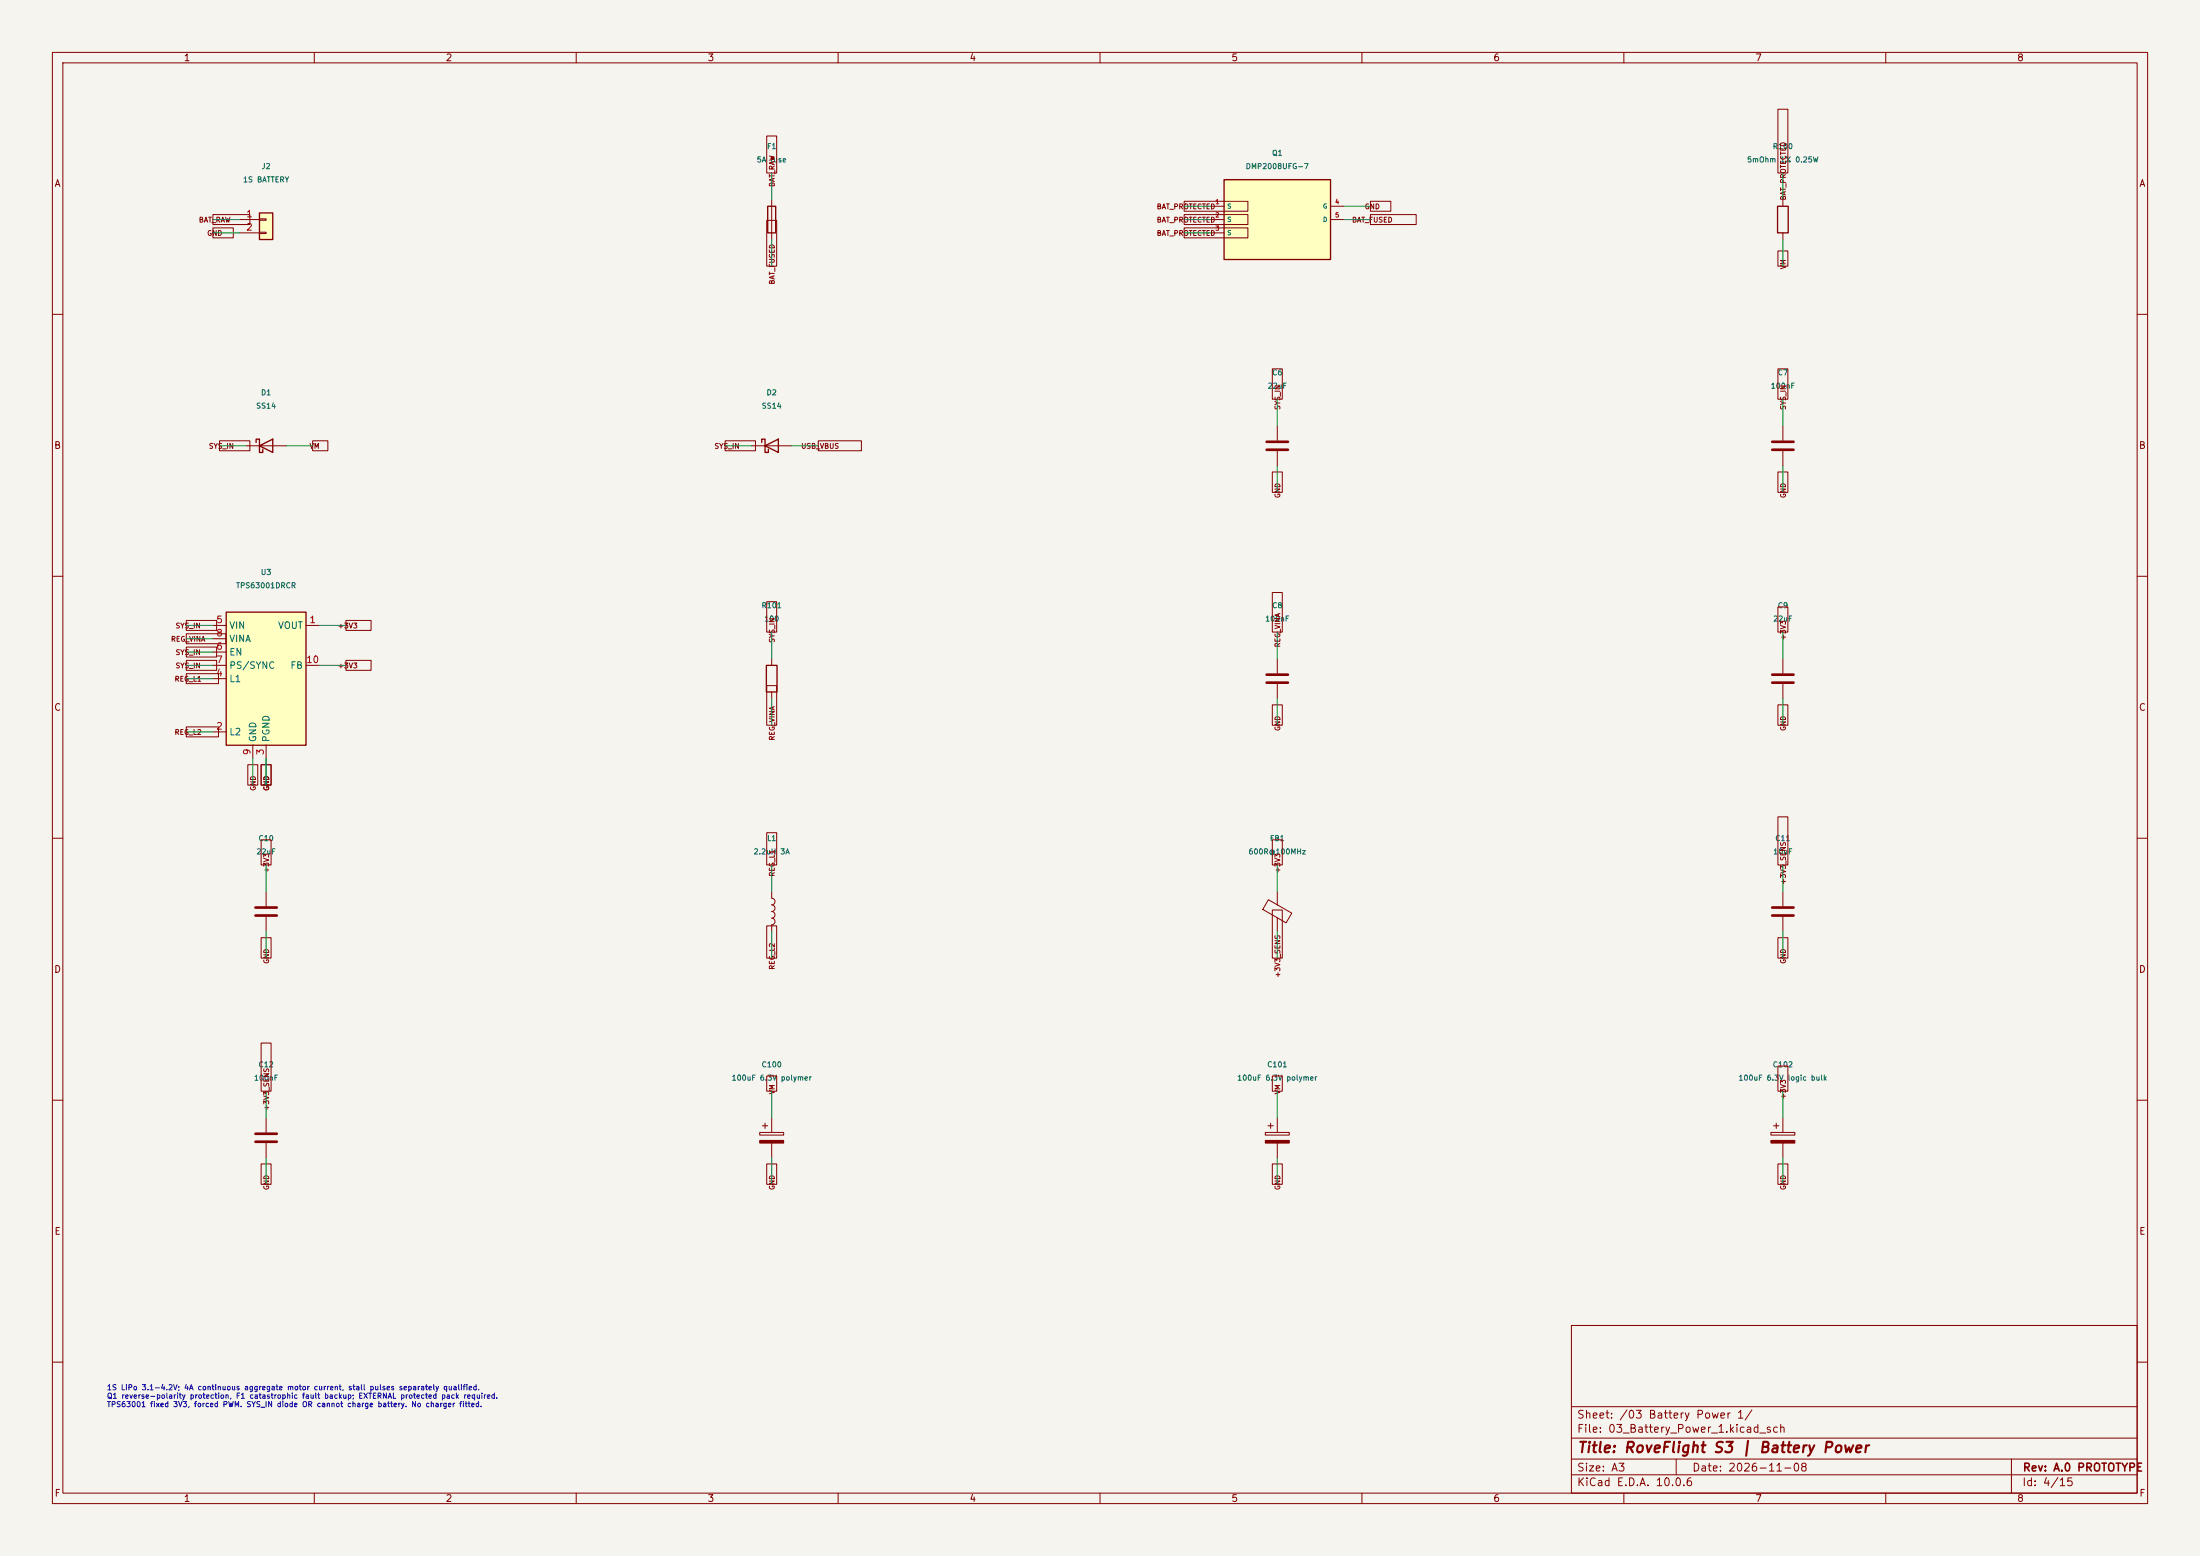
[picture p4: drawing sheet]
(kicad_sch (version 20250114) (generator "eeschema") (paper "A3") (title_block (title "RoveFlight S3 | Battery Power") (rev "A.0 PROTOTYPE") (date "2026-11-08")) (lib_symbols (symbol "Connector_Generic:Conn_01x02" (pin_names (offset 1.016) (hide yes)) (exclude_from_sim no) (in_bom yes) (on_board yes) (in_pos_files yes) (duplicate_pin_numbers_are_jumpers no) (property "Reference" "J" (at 0 2.54 0) (show_name no) (do_not_autoplace no) (effects (font (size 1.27 1.27)))) (property "Value" "Conn_01x02" (at 0 -5.08 0) (show_name no) (do_not_autoplace no) (effects (font (size 1.27 1.27)))) (property "Footprint" "" (at 0 0 0) (show_name no) (do_not_autoplace no) (hide yes) (effects (font (size 1.27 1.27)))) (property "Datasheet" "" (at 0 0 0) (show_name no) (do_not_autoplace no) (hide yes) (effects (font (size 1.27 1.27)))) (property "Description" "Generic connector, single row, 01x02, script generated (kicad-library-utils/schlib/autogen/connector/)" (at 0 0 0) (show_name no) (do_not_autoplace no) (hide yes) (effects (font (size 1.27 1.27)))) (property "ki_keywords" "connector" (at 0 0 0) (show_name no) (do_not_autoplace no) (hide yes) (effects (font (size 1.27 1.27)))) (property "ki_fp_filters" "Connector*:*_1x??_*" (at 0 0 0) (show_name no) (do_not_autoplace no) (hide yes) (effects (font (size 1.27 1.27)))) (symbol "Conn_01x02_1_1" (rectangle (start -1.27 1.27) (end 1.27 -3.81) (stroke (width 0.254) (type default)) (fill (type background))) (rectangle (start -1.27 0.127) (end 0 -0.127) (stroke (width 0.1524) (type default)) (fill (type none))) (rectangle (start -1.27 -2.413) (end 0 -2.667) (stroke (width 0.1524) (type default)) (fill (type none))) (pin passive line (at -5.08 0 0) (length 3.81) (name "Pin_1" (effects (font (size 1.27 1.27)))) (number "1" (effects (font (size 1.27 1.27))))) (pin passive line (at -5.08 -2.54 0) (length 3.81) (name "Pin_2" (effects (font (size 1.27 1.27)))) (number "2" (effects (font (size 1.27 1.27)))))) (embedded_fonts no)) (symbol "Device:Fuse" (pin_numbers (hide yes)) (pin_names (offset 0)) (exclude_from_sim no) (in_bom yes) (on_board yes) (in_pos_files yes) (duplicate_pin_numbers_are_jumpers no) (property "Reference" "F" (at 2.032 0 90) (show_name no) (do_not_autoplace no) (effects (font (size 1.27 1.27)))) (property "Value" "Fuse" (at -1.905 0 90) (show_name no) (do_not_autoplace no) (effects (font (size 1.27 1.27)))) (property "Footprint" "" (at -1.778 0 90) (show_name no) (do_not_autoplace no) (hide yes) (effects (font (size 1.27 1.27)))) (property "Datasheet" "" (at 0 0 0) (show_name no) (do_not_autoplace no) (hide yes) (effects (font (size 1.27 1.27)))) (property "Description" "Fuse" (at 0 0 0) (show_name no) (do_not_autoplace no) (hide yes) (effects (font (size 1.27 1.27)))) (property "ki_keywords" "fuse" (at 0 0 0) (show_name no) (do_not_autoplace no) (hide yes) (effects (font (size 1.27 1.27)))) (property "ki_fp_filters" "*Fuse*" (at 0 0 0) (show_name no) (do_not_autoplace no) (hide yes) (effects (font (size 1.27 1.27)))) (symbol "Fuse_0_1" (rectangle (start -0.762 -2.54) (end 0.762 2.54) (stroke (width 0.254) (type default)) (fill (type none))) (polyline (pts (xy 0 2.54) (xy 0 -2.54)) (stroke (width 0) (type default)) (fill (type none)))) (symbol "Fuse_1_1" (pin passive line (at 0 3.81 270) (length 1.27) (name "" (effects (font (size 1.27 1.27)))) (number "1" (effects (font (size 1.27 1.27))))) (pin passive line (at 0 -3.81 90) (length 1.27) (name "" (effects (font (size 1.27 1.27)))) (number "2" (effects (font (size 1.27 1.27)))))) (embedded_fonts no)) (symbol "RoveFlight:DMP2008UFG" (pin_names (offset 0.5)) (in_bom yes) (on_board yes) (property "Reference" "U" (at 0 15 0) (effects (font (size 1 1)))) (property "Value" "DMP2008UFG" (at 0 12 0) (effects (font (size 1 1)))) (property "Footprint" "Package_SON:Diodes_PowerDI3333-8" (at 0 0 0) (effects (font (size 1 1))) (hide yes)) (symbol "DMP2008UFG_0_1" (rectangle (start -10.16 7.62) (end 10.16 -7.62) (stroke (width 0.254) (type default)) (fill (type background)))) (symbol "DMP2008UFG_1_1" (pin passive line (at -12.7 2.54 0) (length 2.54) (name "S" (effects (font (size 0.85 0.85)))) (number "1" (effects (font (size 0.85 0.85))))) (pin passive line (at -12.7 0.0 0) (length 2.54) (name "S" (effects (font (size 0.85 0.85)))) (number "2" (effects (font (size 0.85 0.85))))) (pin passive line (at -12.7 -2.54 0) (length 2.54) (name "S" (effects (font (size 0.85 0.85)))) (number "3" (effects (font (size 0.85 0.85))))) (pin input line (at 12.7 2.54 180) (length 2.54) (name "G" (effects (font (size 0.85 0.85)))) (number "4" (effects (font (size 0.85 0.85))))) (pin passive line (at 12.7 0.0 180) (length 2.54) (name "D" (effects (font (size 0.85 0.85)))) (number "5" (effects (font (size 0.85 0.85))))))) (symbol "Device:R" (pin_numbers (hide yes)) (pin_names (offset 0)) (exclude_from_sim no) (in_bom yes) (on_board yes) (in_pos_files yes) (duplicate_pin_numbers_are_jumpers no) (property "Reference" "R" (at 2.032 0 90) (show_name no) (do_not_autoplace no) (effects (font (size 1.27 1.27)))) (property "Value" "R" (at 0 0 90) (show_name no) (do_not_autoplace no) (effects (font (size 1.27 1.27)))) (property "Footprint" "" (at -1.778 0 90) (show_name no) (do_not_autoplace no) (hide yes) (effects (font (size 1.27 1.27)))) (property "Datasheet" "" (at 0 0 0) (show_name no) (do_not_autoplace no) (hide yes) (effects (font (size 1.27 1.27)))) (property "Description" "Resistor" (at 0 0 0) (show_name no) (do_not_autoplace no) (hide yes) (effects (font (size 1.27 1.27)))) (property "ki_keywords" "R res resistor" (at 0 0 0) (show_name no) (do_not_autoplace no) (hide yes) (effects (font (size 1.27 1.27)))) (property "ki_fp_filters" "R_*" (at 0 0 0) (show_name no) (do_not_autoplace no) (hide yes) (effects (font (size 1.27 1.27)))) (symbol "R_0_1" (rectangle (start -1.016 -2.54) (end 1.016 2.54) (stroke (width 0.254) (type default)) (fill (type none)))) (symbol "R_1_1" (pin passive line (at 0 3.81 270) (length 1.27) (name "" (effects (font (size 1.27 1.27)))) (number "1" (effects (font (size 1.27 1.27))))) (pin passive line (at 0 -3.81 90) (length 1.27) (name "" (effects (font (size 1.27 1.27)))) (number "2" (effects (font (size 1.27 1.27)))))) (embedded_fonts no)) (symbol "Device:D_Schottky" (pin_numbers (hide yes)) (pin_names (offset 1.016) (hide yes)) (exclude_from_sim no) (in_bom yes) (on_board yes) (in_pos_files yes) (duplicate_pin_numbers_are_jumpers no) (property "Reference" "D" (at 0 2.54 0) (show_name no) (do_not_autoplace no) (effects (font (size 1.27 1.27)))) (property "Value" "D_Schottky" (at 0 -2.54 0) (show_name no) (do_not_autoplace no) (effects (font (size 1.27 1.27)))) (property "Footprint" "" (at 0 0 0) (show_name no) (do_not_autoplace no) (hide yes) (effects (font (size 1.27 1.27)))) (property "Datasheet" "" (at 0 0 0) (show_name no) (do_not_autoplace no) (hide yes) (effects (font (size 1.27 1.27)))) (property "Description" "Schottky diode" (at 0 0 0) (show_name no) (do_not_autoplace no) (hide yes) (effects (font (size 1.27 1.27)))) (property "ki_keywords" "diode Schottky" (at 0 0 0) (show_name no) (do_not_autoplace no) (hide yes) (effects (font (size 1.27 1.27)))) (property "ki_fp_filters" "TO-???* *_Diode_* *SingleDiode* D_*" (at 0 0 0) (show_name no) (do_not_autoplace no) (hide yes) (effects (font (size 1.27 1.27)))) (symbol "D_Schottky_0_1" (polyline (pts (xy -1.905 0.635) (xy -1.905 1.27) (xy -1.27 1.27) (xy -1.27 -1.27) (xy -0.635 -1.27) (xy -0.635 -0.635)) (stroke (width 0.254) (type default)) (fill (type none))) (polyline (pts (xy 1.27 1.27) (xy 1.27 -1.27) (xy -1.27 0) (xy 1.27 1.27)) (stroke (width 0.254) (type default)) (fill (type none))) (polyline (pts (xy 1.27 0) (xy -1.27 0)) (stroke (width 0) (type default)) (fill (type none)))) (symbol "D_Schottky_1_1" (pin passive line (at -3.81 0 0) (length 2.54) (name "K" (effects (font (size 1.27 1.27)))) (number "1" (effects (font (size 1.27 1.27))))) (pin passive line (at 3.81 0 180) (length 2.54) (name "A" (effects (font (size 1.27 1.27)))) (number "2" (effects (font (size 1.27 1.27)))))) (embedded_fonts no)) (symbol "Device:C" (pin_numbers (hide yes)) (pin_names (offset 0.254)) (exclude_from_sim no) (in_bom yes) (on_board yes) (in_pos_files yes) (duplicate_pin_numbers_are_jumpers no) (property "Reference" "C" (at 0.635 2.54 0) (show_name no) (do_not_autoplace no) (effects (font (size 1.27 1.27)) (justify left))) (property "Value" "C" (at 0.635 -2.54 0) (show_name no) (do_not_autoplace no) (effects (font (size 1.27 1.27)) (justify left))) (property "Footprint" "" (at 0.9652 -3.81 0) (show_name no) (do_not_autoplace no) (hide yes) (effects (font (size 1.27 1.27)))) (property "Datasheet" "" (at 0 0 0) (show_name no) (do_not_autoplace no) (hide yes) (effects (font (size 1.27 1.27)))) (property "Description" "Unpolarized capacitor" (at 0 0 0) (show_name no) (do_not_autoplace no) (hide yes) (effects (font (size 1.27 1.27)))) (property "ki_keywords" "cap capacitor" (at 0 0 0) (show_name no) (do_not_autoplace no) (hide yes) (effects (font (size 1.27 1.27)))) (property "ki_fp_filters" "C_*" (at 0 0 0) (show_name no) (do_not_autoplace no) (hide yes) (effects (font (size 1.27 1.27)))) (symbol "C_0_1" (polyline (pts (xy -2.032 0.762) (xy 2.032 0.762)) (stroke (width 0.508) (type default)) (fill (type none))) (polyline (pts (xy -2.032 -0.762) (xy 2.032 -0.762)) (stroke (width 0.508) (type default)) (fill (type none)))) (symbol "C_1_1" (pin passive line (at 0 3.81 270) (length 2.794) (name "" (effects (font (size 1.27 1.27)))) (number "1" (effects (font (size 1.27 1.27))))) (pin passive line (at 0 -3.81 90) (length 2.794) (name "" (effects (font (size 1.27 1.27)))) (number "2" (effects (font (size 1.27 1.27)))))) (embedded_fonts no)) (symbol "Regulator_Switching:TPS63001" (exclude_from_sim no) (in_bom yes) (on_board yes) (in_pos_files yes) (duplicate_pin_numbers_are_jumpers no) (symbol "TPS63001_0_1" (rectangle (start -7.62 12.7) (end 7.62 -12.7) (stroke (width 0.254) (type default)) (fill (type background)))) (symbol "TPS63001_1_1" (pin power_out line (at 10.16 10.16 180) (length 2.54) (name "VOUT" (effects (font (size 1.27 1.27)))) (number "1" (effects (font (size 1.27 1.27))))) (pin input line (at -10.16 -10.16 0) (length 2.54) (name "L2" (effects (font (size 1.27 1.27)))) (number "2" (effects (font (size 1.27 1.27))))) (pin power_in line (at 0 -15.24 90) (length 2.54) (name "PGND" (effects (font (size 1.27 1.27)))) (number "3" (effects (font (size 1.27 1.27))))) (pin input line (at -10.16 0 0) (length 2.54) (name "L1" (effects (font (size 1.27 1.27)))) (number "4" (effects (font (size 1.27 1.27))))) (pin power_in line (at -10.16 10.16 0) (length 2.54) (name "VIN" (effects (font (size 1.27 1.27)))) (number "5" (effects (font (size 1.27 1.27))))) (pin input line (at -10.16 5.08 0) (length 2.54) (name "EN" (effects (font (size 1.27 1.27)))) (number "6" (effects (font (size 1.27 1.27))))) (pin input line (at -10.16 2.54 0) (length 2.54) (name "PS/SYNC" (effects (font (size 1.27 1.27)))) (number "7" (effects (font (size 1.27 1.27))))) (pin power_in line (at -10.16 7.62 0) (length 2.54) (name "VINA" (effects (font (size 1.27 1.27)))) (number "8" (effects (font (size 1.27 1.27))))) (pin power_in line (at -2.54 -15.24 90) (length 2.54) (name "GND" (effects (font (size 1.27 1.27)))) (number "9" (effects (font (size 1.27 1.27))))) (pin input line (at 10.16 2.54 180) (length 2.54) (name "FB" (effects (font (size 1.27 1.27)))) (number "10" (effects (font (size 1.27 1.27))))) (pin passive line (at 0 -15.24 90) (length 2.54) (hide yes) (name "PGND" (effects (font (size 1.27 1.27)))) (number "11" (effects (font (size 1.27 1.27)))))) (embedded_fonts no) (property "Reference" "U" (at -7.62 13.97 0) (show_name no) (do_not_autoplace no) (effects (font (size 1.27 1.27)) (justify left))) (property "Value" "TPS63001" (at 5.08 13.97 0) (show_name no) (do_not_autoplace no) (effects (font (size 1.27 1.27)))) (property "Footprint" "Package_SON:Texas_DRC0010J_ThermalVias" (at 21.59 -13.97 0) (show_name no) (do_not_autoplace no) (hide yes) (effects (font (size 1.27 1.27)))) (property "Datasheet" "http://www.ti.com/lit/ds/symlink/tps63000.pdf" (at -7.62 13.97 0) (show_name no) (do_not_autoplace no) (hide yes) (effects (font (size 1.27 1.27)))) (property "Description" "Buck-Boost Converter, 1.8-5.5V Input Voltage, 1.7A Switch Current, 3.3V Output Voltage, VSON-10" (at 0 0 0) (show_name no) (do_not_autoplace no) (hide yes) (effects (font (size 1.27 1.27)))) (property "ki_keywords" "Buck-Boost fixed 3.3V converter" (at 0 0 0) (show_name no) (do_not_autoplace no) (hide yes) (effects (font (size 1.27 1.27)))) (property "ki_fp_filters" "Texas*DRC0010J*" (at 0 0 0) (show_name no) (do_not_autoplace no) (hide yes) (effects (font (size 1.27 1.27))))) (symbol "Device:L" (pin_numbers (hide yes)) (pin_names (offset 1.016) (hide yes)) (exclude_from_sim no) (in_bom yes) (on_board yes) (in_pos_files yes) (duplicate_pin_numbers_are_jumpers no) (property "Reference" "L" (at -1.27 0 90) (show_name no) (do_not_autoplace no) (effects (font (size 1.27 1.27)))) (property "Value" "L" (at 1.905 0 90) (show_name no) (do_not_autoplace no) (effects (font (size 1.27 1.27)))) (property "Footprint" "" (at 0 0 0) (show_name no) (do_not_autoplace no) (hide yes) (effects (font (size 1.27 1.27)))) (property "Datasheet" "" (at 0 0 0) (show_name no) (do_not_autoplace no) (hide yes) (effects (font (size 1.27 1.27)))) (property "Description" "Inductor" (at 0 0 0) (show_name no) (do_not_autoplace no) (hide yes) (effects (font (size 1.27 1.27)))) (property "ki_keywords" "inductor choke coil reactor magnetic" (at 0 0 0) (show_name no) (do_not_autoplace no) (hide yes) (effects (font (size 1.27 1.27)))) (property "ki_fp_filters" "Choke_* *Coil* Inductor_* L_*" (at 0 0 0) (show_name no) (do_not_autoplace no) (hide yes) (effects (font (size 1.27 1.27)))) (symbol "L_0_1" (arc (start 0 2.54) (mid 0.6323 1.905) (end 0 1.27) (stroke (width 0) (type default)) (fill (type none))) (arc (start 0 1.27) (mid 0.6323 0.635) (end 0 0) (stroke (width 0) (type default)) (fill (type none))) (arc (start 0 0) (mid 0.6323 -0.635) (end 0 -1.27) (stroke (width 0) (type default)) (fill (type none))) (arc (start 0 -1.27) (mid 0.6323 -1.905) (end 0 -2.54) (stroke (width 0) (type default)) (fill (type none)))) (symbol "L_1_1" (pin passive line (at 0 3.81 270) (length 1.27) (name "1" (effects (font (size 1.27 1.27)))) (number "1" (effects (font (size 1.27 1.27))))) (pin passive line (at 0 -3.81 90) (length 1.27) (name "2" (effects (font (size 1.27 1.27)))) (number "2" (effects (font (size 1.27 1.27)))))) (embedded_fonts no)) (symbol "Device:FerriteBead" (pin_numbers (hide yes)) (pin_names (offset 0)) (exclude_from_sim no) (in_bom yes) (on_board yes) (in_pos_files yes) (duplicate_pin_numbers_are_jumpers no) (property "Reference" "FB" (at -3.81 0.635 90) (show_name no) (do_not_autoplace no) (effects (font (size 1.27 1.27)))) (property "Value" "FerriteBead" (at 3.81 0 90) (show_name no) (do_not_autoplace no) (effects (font (size 1.27 1.27)))) (property "Footprint" "" (at -1.778 0 90) (show_name no) (do_not_autoplace no) (hide yes) (effects (font (size 1.27 1.27)))) (property "Datasheet" "" (at 0 0 0) (show_name no) (do_not_autoplace no) (hide yes) (effects (font (size 1.27 1.27)))) (property "Description" "Ferrite bead" (at 0 0 0) (show_name no) (do_not_autoplace no) (hide yes) (effects (font (size 1.27 1.27)))) (property "ki_keywords" "L ferrite bead inductor filter" (at 0 0 0) (show_name no) (do_not_autoplace no) (hide yes) (effects (font (size 1.27 1.27)))) (property "ki_fp_filters" "Inductor_* L_* *Ferrite*" (at 0 0 0) (show_name no) (do_not_autoplace no) (hide yes) (effects (font (size 1.27 1.27)))) (symbol "FerriteBead_0_1" (polyline (pts (xy -2.7686 0.4064) (xy -1.7018 2.2606) (xy 2.7686 -0.3048) (xy 1.6764 -2.159) (xy -2.7686 0.4064)) (stroke (width 0) (type default)) (fill (type none))) (polyline (pts (xy 0 1.27) (xy 0 1.2954)) (stroke (width 0) (type default)) (fill (type none))) (polyline (pts (xy 0 -1.27) (xy 0 -1.2192)) (stroke (width 0) (type default)) (fill (type none)))) (symbol "FerriteBead_1_1" (pin passive line (at 0 3.81 270) (length 2.54) (name "" (effects (font (size 1.27 1.27)))) (number "1" (effects (font (size 1.27 1.27))))) (pin passive line (at 0 -3.81 90) (length 2.54) (name "" (effects (font (size 1.27 1.27)))) (number "2" (effects (font (size 1.27 1.27)))))) (embedded_fonts no)) (symbol "Device:C_Polarized" (pin_numbers (hide yes)) (pin_names (offset 0.254)) (exclude_from_sim no) (in_bom yes) (on_board yes) (in_pos_files yes) (duplicate_pin_numbers_are_jumpers no) (property "Reference" "C" (at 0.635 2.54 0) (show_name no) (do_not_autoplace no) (effects (font (size 1.27 1.27)) (justify left))) (property "Value" "C_Polarized" (at 0.635 -2.54 0) (show_name no) (do_not_autoplace no) (effects (font (size 1.27 1.27)) (justify left))) (property "Footprint" "" (at 0.9652 -3.81 0) (show_name no) (do_not_autoplace no) (hide yes) (effects (font (size 1.27 1.27)))) (property "Datasheet" "" (at 0 0 0) (show_name no) (do_not_autoplace no) (hide yes) (effects (font (size 1.27 1.27)))) (property "Description" "Polarized capacitor" (at 0 0 0) (show_name no) (do_not_autoplace no) (hide yes) (effects (font (size 1.27 1.27)))) (property "ki_keywords" "cap capacitor" (at 0 0 0) (show_name no) (do_not_autoplace no) (hide yes) (effects (font (size 1.27 1.27)))) (property "ki_fp_filters" "CP_*" (at 0 0 0) (show_name no) (do_not_autoplace no) (hide yes) (effects (font (size 1.27 1.27)))) (symbol "C_Polarized_0_1" (rectangle (start -2.286 0.508) (end 2.286 1.016) (stroke (width 0) (type default)) (fill (type none))) (polyline (pts (xy -1.778 2.286) (xy -0.762 2.286)) (stroke (width 0) (type default)) (fill (type none))) (polyline (pts (xy -1.27 2.794) (xy -1.27 1.778)) (stroke (width 0) (type default)) (fill (type none))) (rectangle (start 2.286 -0.508) (end -2.286 -1.016) (stroke (width 0) (type default)) (fill (type outline)))) (symbol "C_Polarized_1_1" (pin passive line (at 0 3.81 270) (length 2.794) (name "" (effects (font (size 1.27 1.27)))) (number "1" (effects (font (size 1.27 1.27))))) (pin passive line (at 0 -3.81 90) (length 2.794) (name "" (effects (font (size 1.27 1.27)))) (number "2" (effects (font (size 1.27 1.27)))))) (embedded_fonts no))) (wire (pts (xy 45.72 41.91) (xy 40.64 41.91)) (stroke (width 0) (type default))) (global_label "BAT_RAW" (shape passive) (at 40.64 41.91 0.0) (fields_autoplaced yes) (effects (font (size 0.95 0.95)))) (wire (pts (xy 45.72 44.45) (xy 40.64 44.45)) (stroke (width 0) (type default))) (global_label "GND" (shape passive) (at 40.64 44.45 0.0) (fields_autoplaced yes) (effects (font (size 0.95 0.95)))) (symbol (lib_id "Connector_Generic:Conn_01x02") (at 50.8 41.91 0) (unit 1) (in_bom yes) (on_board yes) (dnp no) (property "Reference" "J2" (at 50.8 31.749999999999996 0) (effects (font (size 1 1)))) (property "Value" "1S BATTERY" (at 50.8 34.29 0) (effects (font (size 1 1)))) (property "Footprint" "RoveFlight:BatteryPads" (at 50.8 41.91 0) (effects (font (size 1 1))) (hide yes)) (property "MPN" "PCB_SOLDER_PADS_20AWG" (at 50.8 41.91 0) (effects (font (size 1 1))) (hide yes)) (property "Manufacturer" "PCB" (at 50.8 41.91 0) (effects (font (size 1 1))) (hide yes)) (property "Datasheet" "" (at 50.8 41.91 0) (effects (font (size 1 1))) (hide yes)) (pin "1") (pin "2")) (wire (pts (xy 147.32 38.1) (xy 147.32 33.02)) (stroke (width 0) (type default))) (global_label "BAT_RAW" (shape passive) (at 147.32 33.02 270.0) (fields_autoplaced yes) (effects (font (size 0.95 0.95)))) (wire (pts (xy 147.32 45.72) (xy 147.32 50.8)) (stroke (width 0) (type default))) (global_label "BAT_FUSED" (shape passive) (at 147.32 50.8 90.0) (fields_autoplaced yes) (effects (font (size 0.95 0.95)))) (symbol (lib_id "Device:Fuse") (at 147.32 41.91 0) (unit 1) (in_bom yes) (on_board yes) (dnp no) (property "Reference" "F1" (at 147.32 27.939999999999994 0) (effects (font (size 1 1)))) (property "Value" "5A fuse" (at 147.32 30.479999999999993 0) (effects (font (size 1 1)))) (property "Footprint" "Fuse:Fuse_1206_3216Metric" (at 147.32 41.91 0) (effects (font (size 1 1))) (hide yes)) (property "MPN" "0467005.NR" (at 147.32 41.91 0) (effects (font (size 1 1))) (hide yes)) (property "Manufacturer" "Littelfuse" (at 147.32 41.91 0) (effects (font (size 1 1))) (hide yes)) (property "Datasheet" "" (at 147.32 41.91 0) (effects (font (size 1 1))) (hide yes)) (pin "1") (pin "2")) (wire (pts (xy 231.14 39.37) (xy 226.06 39.37)) (stroke (width 0) (type default))) (global_label "BAT_PROTECTED" (shape passive) (at 226.06 39.37 0.0) (fields_autoplaced yes) (effects (font (size 0.95 0.95)))) (wire (pts (xy 231.14 41.91) (xy 226.06 41.91)) (stroke (width 0) (type default))) (global_label "BAT_PROTECTED" (shape passive) (at 226.06 41.91 0.0) (fields_autoplaced yes) (effects (font (size 0.95 0.95)))) (wire (pts (xy 231.14 44.45) (xy 226.06 44.45)) (stroke (width 0) (type default))) (global_label "BAT_PROTECTED" (shape passive) (at 226.06 44.45 0.0) (fields_autoplaced yes) (effects (font (size 0.95 0.95)))) (wire (pts (xy 256.54 39.37) (xy 261.62 39.37)) (stroke (width 0) (type default))) (global_label "GND" (shape passive) (at 261.62 39.37 180.0) (fields_autoplaced yes) (effects (font (size 0.95 0.95)))) (wire (pts (xy 256.54 41.91) (xy 261.62 41.91)) (stroke (width 0) (type default))) (global_label "BAT_FUSED" (shape passive) (at 261.62 41.91 180.0) (fields_autoplaced yes) (effects (font (size 0.95 0.95)))) (symbol (lib_id "RoveFlight:DMP2008UFG") (at 243.83999999999997 41.91 0) (unit 1) (in_bom yes) (on_board yes) (dnp no) (property "Reference" "Q1" (at 243.83999999999997 29.209999999999997 0) (effects (font (size 1 1)))) (property "Value" "DMP2008UFG-7" (at 243.83999999999997 31.749999999999996 0) (effects (font (size 1 1)))) (property "Footprint" "Package_SON:Diodes_PowerDI3333-8" (at 243.83999999999997 41.91 0) (effects (font (size 1 1))) (hide yes)) (property "MPN" "DMP2008UFG-7" (at 243.83999999999997 41.91 0) (effects (font (size 1 1))) (hide yes)) (property "Manufacturer" "Diodes Inc." (at 243.83999999999997 41.91 0) (effects (font (size 1 1))) (hide yes)) (property "Datasheet" "https://www.diodes.com/datasheet/download/DMP2008UFG.pdf" (at 243.83999999999997 41.91 0) (effects (font (size 1 1))) (hide yes)) (pin "1") (pin "2") (pin "3") (pin "4") (pin "5")) (wire (pts (xy 340.36 38.1) (xy 340.36 33.02)) (stroke (width 0) (type default))) (global_label "BAT_PROTECTED" (shape passive) (at 340.36 33.02 270.0) (fields_autoplaced yes) (effects (font (size 0.95 0.95)))) (wire (pts (xy 340.36 45.72) (xy 340.36 50.8)) (stroke (width 0) (type default))) (global_label "VM" (shape passive) (at 340.36 50.8 90.0) (fields_autoplaced yes) (effects (font (size 0.95 0.95)))) (symbol (lib_id "Device:R") (at 340.36 41.91 0) (unit 1) (in_bom yes) (on_board yes) (dnp no) (property "Reference" "R100" (at 340.36 27.939999999999994 0) (effects (font (size 1 1)))) (property "Value" "5mOhm 1% 0.25W" (at 340.36 30.479999999999993 0) (effects (font (size 1 1)))) (property "Footprint" "Resistor_SMD:R_1206_3216Metric" (at 340.36 41.91 0) (effects (font (size 1 1))) (hide yes)) (property "MPN" "WSL1206R0050FEA" (at 340.36 41.91 0) (effects (font (size 1 1))) (hide yes)) (property "Manufacturer" "Vishay" (at 340.36 41.91 0) (effects (font (size 1 1))) (hide yes)) (property "Datasheet" "" (at 340.36 41.91 0) (effects (font (size 1 1))) (hide yes)) (pin "1") (pin "2")) (wire (pts (xy 46.99 85.09) (xy 41.91 85.09)) (stroke (width 0) (type default))) (global_label "SYS_IN" (shape passive) (at 41.91 85.09 0.0) (fields_autoplaced yes) (effects (font (size 0.95 0.95)))) (wire (pts (xy 54.61 85.09) (xy 59.69 85.09)) (stroke (width 0) (type default))) (global_label "VM" (shape passive) (at 59.69 85.09 180.0) (fields_autoplaced yes) (effects (font (size 0.95 0.95)))) (symbol (lib_id "Device:D_Schottky") (at 50.8 85.09 0) (unit 1) (in_bom yes) (on_board yes) (dnp no) (property "Reference" "D1" (at 50.8 74.93 0) (effects (font (size 1 1)))) (property "Value" "SS14" (at 50.8 77.47000000000001 0) (effects (font (size 1 1)))) (property "Footprint" "Diode_SMD:D_SMA" (at 50.8 85.09 0) (effects (font (size 1 1))) (hide yes)) (property "MPN" "SS14-13-F" (at 50.8 85.09 0) (effects (font (size 1 1))) (hide yes)) (property "Manufacturer" "Diodes Inc." (at 50.8 85.09 0) (effects (font (size 1 1))) (hide yes)) (property "Datasheet" "" (at 50.8 85.09 0) (effects (font (size 1 1))) (hide yes)) (pin "1") (pin "2")) (wire (pts (xy 143.51 85.09) (xy 138.43 85.09)) (stroke (width 0) (type default))) (global_label "SYS_IN" (shape passive) (at 138.43 85.09 0.0) (fields_autoplaced yes) (effects (font (size 0.95 0.95)))) (wire (pts (xy 151.13 85.09) (xy 156.21 85.09)) (stroke (width 0) (type default))) (global_label "USB_VBUS" (shape passive) (at 156.21 85.09 180.0) (fields_autoplaced yes) (effects (font (size 0.95 0.95)))) (symbol (lib_id "Device:D_Schottky") (at 147.32 85.09 0) (unit 1) (in_bom yes) (on_board yes) (dnp no) (property "Reference" "D2" (at 147.32 74.93 0) (effects (font (size 1 1)))) (property "Value" "SS14" (at 147.32 77.47000000000001 0) (effects (font (size 1 1)))) (property "Footprint" "Diode_SMD:D_SMA" (at 147.32 85.09 0) (effects (font (size 1 1))) (hide yes)) (property "MPN" "SS14-13-F" (at 147.32 85.09 0) (effects (font (size 1 1))) (hide yes)) (property "Manufacturer" "Diodes Inc." (at 147.32 85.09 0) (effects (font (size 1 1))) (hide yes)) (property "Datasheet" "" (at 147.32 85.09 0) (effects (font (size 1 1))) (hide yes)) (pin "1") (pin "2")) (wire (pts (xy 243.84 81.28) (xy 243.84 76.2)) (stroke (width 0) (type default))) (global_label "SYS_IN" (shape passive) (at 243.84 76.2 270.0) (fields_autoplaced yes) (effects (font (size 0.95 0.95)))) (wire (pts (xy 243.84 88.9) (xy 243.84 93.98)) (stroke (width 0) (type default))) (global_label "GND" (shape passive) (at 243.84 93.98 90.0) (fields_autoplaced yes) (effects (font (size 0.95 0.95)))) (symbol (lib_id "Device:C") (at 243.83999999999997 85.09 0) (unit 1) (in_bom yes) (on_board yes) (dnp no) (property "Reference" "C6" (at 243.83999999999997 71.12 0) (effects (font (size 1 1)))) (property "Value" "22uF" (at 243.83999999999997 73.66000000000001 0) (effects (font (size 1 1)))) (property "Footprint" "Capacitor_SMD:C_0805_2012Metric" (at 243.83999999999997 85.09 0) (effects (font (size 1 1))) (hide yes)) (property "MPN" "GRM21BR60J226ME39L" (at 243.83999999999997 85.09 0) (effects (font (size 1 1))) (hide yes)) (property "Manufacturer" "Murata" (at 243.83999999999997 85.09 0) (effects (font (size 1 1))) (hide yes)) (property "Datasheet" "" (at 243.83999999999997 85.09 0) (effects (font (size 1 1))) (hide yes)) (pin "1") (pin "2")) (wire (pts (xy 340.36 81.28) (xy 340.36 76.2)) (stroke (width 0) (type default))) (global_label "SYS_IN" (shape passive) (at 340.36 76.2 270.0) (fields_autoplaced yes) (effects (font (size 0.95 0.95)))) (wire (pts (xy 340.36 88.9) (xy 340.36 93.98)) (stroke (width 0) (type default))) (global_label "GND" (shape passive) (at 340.36 93.98 90.0) (fields_autoplaced yes) (effects (font (size 0.95 0.95)))) (symbol (lib_id "Device:C") (at 340.36 85.09 0) (unit 1) (in_bom yes) (on_board yes) (dnp no) (property "Reference" "C7" (at 340.36 71.12 0) (effects (font (size 1 1)))) (property "Value" "100nF" (at 340.36 73.66000000000001 0) (effects (font (size 1 1)))) (property "Footprint" "RoveFlight:C_0402_1005Metric_RF_C7" (at 340.36 85.09 0) (effects (font (size 1 1))) (hide yes)) (property "MPN" "GRM155R71C104KA88D" (at 340.36 85.09 0) (effects (font (size 1 1))) (hide yes)) (property "Manufacturer" "Murata" (at 340.36 85.09 0) (effects (font (size 1 1))) (hide yes)) (property "Datasheet" "" (at 340.36 85.09 0) (effects (font (size 1 1))) (hide yes)) (pin "1") (pin "2")) (wire (pts (xy 60.96 119.38) (xy 66.04 119.38)) (stroke (width 0) (type default))) (global_label "+3V3" (shape passive) (at 66.04 119.38 180.0) (fields_autoplaced yes) (effects (font (size 0.95 0.95)))) (wire (pts (xy 40.64 139.7) (xy 35.56 139.7)) (stroke (width 0) (type default))) (global_label "REG_L2" (shape passive) (at 35.56 139.7 0.0) (fields_autoplaced yes) (effects (font (size 0.95 0.95)))) (wire (pts (xy 50.8 144.78) (xy 50.8 149.86)) (stroke (width 0) (type default))) (global_label "GND" (shape passive) (at 50.8 149.86 90.0) (fields_autoplaced yes) (effects (font (size 0.95 0.95)))) (wire (pts (xy 40.64 129.54) (xy 35.56 129.54)) (stroke (width 0) (type default))) (global_label "REG_L1" (shape passive) (at 35.56 129.54 0.0) (fields_autoplaced yes) (effects (font (size 0.95 0.95)))) (wire (pts (xy 40.64 119.38) (xy 35.56 119.38)) (stroke (width 0) (type default))) (global_label "SYS_IN" (shape passive) (at 35.56 119.38 0.0) (fields_autoplaced yes) (effects (font (size 0.95 0.95)))) (wire (pts (xy 40.64 124.46) (xy 35.56 124.46)) (stroke (width 0) (type default))) (global_label "SYS_IN" (shape passive) (at 35.56 124.46 0.0) (fields_autoplaced yes) (effects (font (size 0.95 0.95)))) (wire (pts (xy 40.64 127.0) (xy 35.56 127.0)) (stroke (width 0) (type default))) (global_label "SYS_IN" (shape passive) (at 35.56 127.0 0.0) (fields_autoplaced yes) (effects (font (size 0.95 0.95)))) (wire (pts (xy 40.64 121.92) (xy 35.56 121.92)) (stroke (width 0) (type default))) (global_label "REG_VINA" (shape passive) (at 35.56 121.92 0.0) (fields_autoplaced yes) (effects (font (size 0.95 0.95)))) (wire (pts (xy 48.26 144.78) (xy 48.26 149.86)) (stroke (width 0) (type default))) (global_label "GND" (shape passive) (at 48.26 149.86 90.0) (fields_autoplaced yes) (effects (font (size 0.95 0.95)))) (wire (pts (xy 60.96 127.0) (xy 66.04 127.0)) (stroke (width 0) (type default))) (global_label "+3V3" (shape passive) (at 66.04 127.0 180.0) (fields_autoplaced yes) (effects (font (size 0.95 0.95)))) (wire (pts (xy 50.8 144.78) (xy 50.8 149.86)) (stroke (width 0) (type default))) (global_label "GND" (shape passive) (at 50.8 149.86 90.0) (fields_autoplaced yes) (effects (font (size 0.95 0.95)))) (symbol (lib_id "Regulator_Switching:TPS63001") (at 50.8 129.54000000000002 0) (unit 1) (in_bom yes) (on_board yes) (dnp no) (property "Reference" "U3" (at 50.8 109.22000000000003 0) (effects (font (size 1 1)))) (property "Value" "TPS63001DRCR" (at 50.8 111.76000000000003 0) (effects (font (size 1 1)))) (property "Footprint" "RoveFlight:Texas_DRC0010J_ThermalVias_RF_U3" (at 50.8 129.54000000000002 0) (effects (font (size 1 1))) (hide yes)) (property "MPN" "TPS63001DRCR" (at 50.8 129.54000000000002 0) (effects (font (size 1 1))) (hide yes)) (property "Manufacturer" "Texas Instruments" (at 50.8 129.54000000000002 0) (effects (font (size 1 1))) (hide yes)) (property "Datasheet" "https://www.ti.com/lit/ds/symlink/tps63000.pdf" (at 50.8 129.54000000000002 0) (effects (font (size 1 1))) (hide yes)) (pin "1") (pin "2") (pin "3") (pin "4") (pin "5") (pin "6") (pin "7") (pin "8") (pin "9") (pin "10") (pin "11")) (wire (pts (xy 147.32 125.73) (xy 147.32 120.65)) (stroke (width 0) (type default))) (global_label "SYS_IN" (shape passive) (at 147.32 120.65 270.0) (fields_autoplaced yes) (effects (font (size 0.95 0.95)))) (wire (pts (xy 147.32 133.35) (xy 147.32 138.43)) (stroke (width 0) (type default))) (global_label "REG_VINA" (shape passive) (at 147.32 138.43 90.0) (fields_autoplaced yes) (effects (font (size 0.95 0.95)))) (symbol (lib_id "Device:R") (at 147.32 129.54000000000002 0) (unit 1) (in_bom yes) (on_board yes) (dnp no) (property "Reference" "R101" (at 147.32 115.57000000000002 0) (effects (font (size 1 1)))) (property "Value" "100" (at 147.32 118.11000000000003 0) (effects (font (size 1 1)))) (property "Footprint" "RoveFlight:R_0402_1005Metric_RF_R101" (at 147.32 129.54000000000002 0) (effects (font (size 1 1))) (hide yes)) (property "MPN" "RC0402FR-071000L" (at 147.32 129.54000000000002 0) (effects (font (size 1 1))) (hide yes)) (property "Manufacturer" "Yageo" (at 147.32 129.54000000000002 0) (effects (font (size 1 1))) (hide yes)) (property "Datasheet" "" (at 147.32 129.54000000000002 0) (effects (font (size 1 1))) (hide yes)) (pin "1") (pin "2")) (wire (pts (xy 243.84 125.73) (xy 243.84 120.65)) (stroke (width 0) (type default))) (global_label "REG_VINA" (shape passive) (at 243.84 120.65 270.0) (fields_autoplaced yes) (effects (font (size 0.95 0.95)))) (wire (pts (xy 243.84 133.35) (xy 243.84 138.43)) (stroke (width 0) (type default))) (global_label "GND" (shape passive) (at 243.84 138.43 90.0) (fields_autoplaced yes) (effects (font (size 0.95 0.95)))) (symbol (lib_id "Device:C") (at 243.83999999999997 129.54000000000002 0) (unit 1) (in_bom yes) (on_board yes) (dnp no) (property "Reference" "C8" (at 243.83999999999997 115.57000000000002 0) (effects (font (size 1 1)))) (property "Value" "100nF" (at 243.83999999999997 118.11000000000003 0) (effects (font (size 1 1)))) (property "Footprint" "RoveFlight:C_0402_1005Metric_RF_C8" (at 243.83999999999997 129.54000000000002 0) (effects (font (size 1 1))) (hide yes)) (property "MPN" "GRM155R71C104KA88D" (at 243.83999999999997 129.54000000000002 0) (effects (font (size 1 1))) (hide yes)) (property "Manufacturer" "Murata" (at 243.83999999999997 129.54000000000002 0) (effects (font (size 1 1))) (hide yes)) (property "Datasheet" "" (at 243.83999999999997 129.54000000000002 0) (effects (font (size 1 1))) (hide yes)) (pin "1") (pin "2")) (wire (pts (xy 340.36 125.73) (xy 340.36 120.65)) (stroke (width 0) (type default))) (global_label "+3V3" (shape passive) (at 340.36 120.65 270.0) (fields_autoplaced yes) (effects (font (size 0.95 0.95)))) (wire (pts (xy 340.36 133.35) (xy 340.36 138.43)) (stroke (width 0) (type default))) (global_label "GND" (shape passive) (at 340.36 138.43 90.0) (fields_autoplaced yes) (effects (font (size 0.95 0.95)))) (symbol (lib_id "Device:C") (at 340.36 129.54000000000002 0) (unit 1) (in_bom yes) (on_board yes) (dnp no) (property "Reference" "C9" (at 340.36 115.57000000000002 0) (effects (font (size 1 1)))) (property "Value" "22uF" (at 340.36 118.11000000000003 0) (effects (font (size 1 1)))) (property "Footprint" "Capacitor_SMD:C_0805_2012Metric" (at 340.36 129.54000000000002 0) (effects (font (size 1 1))) (hide yes)) (property "MPN" "GRM21BR60J226ME39L" (at 340.36 129.54000000000002 0) (effects (font (size 1 1))) (hide yes)) (property "Manufacturer" "Murata" (at 340.36 129.54000000000002 0) (effects (font (size 1 1))) (hide yes)) (property "Datasheet" "" (at 340.36 129.54000000000002 0) (effects (font (size 1 1))) (hide yes)) (pin "1") (pin "2")) (wire (pts (xy 50.8 170.18) (xy 50.8 165.1)) (stroke (width 0) (type default))) (global_label "+3V3" (shape passive) (at 50.8 165.1 270.0) (fields_autoplaced yes) (effects (font (size 0.95 0.95)))) (wire (pts (xy 50.8 177.8) (xy 50.8 182.88)) (stroke (width 0) (type default))) (global_label "GND" (shape passive) (at 50.8 182.88 90.0) (fields_autoplaced yes) (effects (font (size 0.95 0.95)))) (symbol (lib_id "Device:C") (at 50.8 173.98999999999998 0) (unit 1) (in_bom yes) (on_board yes) (dnp no) (property "Reference" "C10" (at 50.8 160.01999999999998 0) (effects (font (size 1 1)))) (property "Value" "22uF" (at 50.8 162.55999999999997 0) (effects (font (size 1 1)))) (property "Footprint" "Capacitor_SMD:C_0805_2012Metric" (at 50.8 173.98999999999998 0) (effects (font (size 1 1))) (hide yes)) (property "MPN" "GRM21BR60J226ME39L" (at 50.8 173.98999999999998 0) (effects (font (size 1 1))) (hide yes)) (property "Manufacturer" "Murata" (at 50.8 173.98999999999998 0) (effects (font (size 1 1))) (hide yes)) (property "Datasheet" "" (at 50.8 173.98999999999998 0) (effects (font (size 1 1))) (hide yes)) (pin "1") (pin "2")) (wire (pts (xy 147.32 170.18) (xy 147.32 165.1)) (stroke (width 0) (type default))) (global_label "REG_L1" (shape passive) (at 147.32 165.1 270.0) (fields_autoplaced yes) (effects (font (size 0.95 0.95)))) (wire (pts (xy 147.32 177.8) (xy 147.32 182.88)) (stroke (width 0) (type default))) (global_label "REG_L2" (shape passive) (at 147.32 182.88 90.0) (fields_autoplaced yes) (effects (font (size 0.95 0.95)))) (symbol (lib_id "Device:L") (at 147.32 173.98999999999998 0) (unit 1) (in_bom yes) (on_board yes) (dnp no) (property "Reference" "L1" (at 147.32 160.01999999999998 0) (effects (font (size 1 1)))) (property "Value" "2.2uH 3A" (at 147.32 162.55999999999997 0) (effects (font (size 1 1)))) (property "Footprint" "Inductor_SMD:L_Vishay_IFSC-1515AH_4x4x1.8mm" (at 147.32 173.98999999999998 0) (effects (font (size 1 1))) (hide yes)) (property "MPN" "IFSC1515AHER2R2M01" (at 147.32 173.98999999999998 0) (effects (font (size 1 1))) (hide yes)) (property "Manufacturer" "Vishay" (at 147.32 173.98999999999998 0) (effects (font (size 1 1))) (hide yes)) (property "Datasheet" "" (at 147.32 173.98999999999998 0) (effects (font (size 1 1))) (hide yes)) (pin "1") (pin "2")) (wire (pts (xy 243.84 170.18) (xy 243.84 165.1)) (stroke (width 0) (type default))) (global_label "+3V3" (shape passive) (at 243.84 165.1 270.0) (fields_autoplaced yes) (effects (font (size 0.95 0.95)))) (wire (pts (xy 243.84 177.8) (xy 243.84 182.88)) (stroke (width 0) (type default))) (global_label "+3V3_SENS" (shape passive) (at 243.84 182.88 90.0) (fields_autoplaced yes) (effects (font (size 0.95 0.95)))) (symbol (lib_id "Device:FerriteBead") (at 243.83999999999997 173.98999999999998 0) (unit 1) (in_bom yes) (on_board yes) (dnp no) (property "Reference" "FB1" (at 243.83999999999997 160.01999999999998 0) (effects (font (size 1 1)))) (property "Value" "600R@100MHz" (at 243.83999999999997 162.55999999999997 0) (effects (font (size 1 1)))) (property "Footprint" "Inductor_SMD:L_0603_1608Metric" (at 243.83999999999997 173.98999999999998 0) (effects (font (size 1 1))) (hide yes)) (property "MPN" "BLM18AG601SN1D" (at 243.83999999999997 173.98999999999998 0) (effects (font (size 1 1))) (hide yes)) (property "Manufacturer" "Murata" (at 243.83999999999997 173.98999999999998 0) (effects (font (size 1 1))) (hide yes)) (property "Datasheet" "" (at 243.83999999999997 173.98999999999998 0) (effects (font (size 1 1))) (hide yes)) (pin "1") (pin "2")) (wire (pts (xy 340.36 170.18) (xy 340.36 165.1)) (stroke (width 0) (type default))) (global_label "+3V3_SENS" (shape passive) (at 340.36 165.1 270.0) (fields_autoplaced yes) (effects (font (size 0.95 0.95)))) (wire (pts (xy 340.36 177.8) (xy 340.36 182.88)) (stroke (width 0) (type default))) (global_label "GND" (shape passive) (at 340.36 182.88 90.0) (fields_autoplaced yes) (effects (font (size 0.95 0.95)))) (symbol (lib_id "Device:C") (at 340.36 173.98999999999998 0) (unit 1) (in_bom yes) (on_board yes) (dnp no) (property "Reference" "C11" (at 340.36 160.01999999999998 0) (effects (font (size 1 1)))) (property "Value" "10uF" (at 340.36 162.55999999999997 0) (effects (font (size 1 1)))) (property "Footprint" "Capacitor_SMD:C_0603_1608Metric" (at 340.36 173.98999999999998 0) (effects (font (size 1 1))) (hide yes)) (property "MPN" "GRM188R60J106ME47D" (at 340.36 173.98999999999998 0) (effects (font (size 1 1))) (hide yes)) (property "Manufacturer" "Murata" (at 340.36 173.98999999999998 0) (effects (font (size 1 1))) (hide yes)) (property "Datasheet" "" (at 340.36 173.98999999999998 0) (effects (font (size 1 1))) (hide yes)) (pin "1") (pin "2")) (wire (pts (xy 50.8 213.36) (xy 50.8 208.28)) (stroke (width 0) (type default))) (global_label "+3V3_SENS" (shape passive) (at 50.8 208.28 270.0) (fields_autoplaced yes) (effects (font (size 0.95 0.95)))) (wire (pts (xy 50.8 220.98) (xy 50.8 226.06)) (stroke (width 0) (type default))) (global_label "GND" (shape passive) (at 50.8 226.06 90.0) (fields_autoplaced yes) (effects (font (size 0.95 0.95)))) (symbol (lib_id "Device:C") (at 50.8 217.17 0) (unit 1) (in_bom yes) (on_board yes) (dnp no) (property "Reference" "C12" (at 50.8 203.2 0) (effects (font (size 1 1)))) (property "Value" "100nF" (at 50.8 205.73999999999998 0) (effects (font (size 1 1)))) (property "Footprint" "RoveFlight:C_0402_1005Metric_RF_C12" (at 50.8 217.17 0) (effects (font (size 1 1))) (hide yes)) (property "MPN" "GRM155R71C104KA88D" (at 50.8 217.17 0) (effects (font (size 1 1))) (hide yes)) (property "Manufacturer" "Murata" (at 50.8 217.17 0) (effects (font (size 1 1))) (hide yes)) (property "Datasheet" "" (at 50.8 217.17 0) (effects (font (size 1 1))) (hide yes)) (pin "1") (pin "2")) (wire (pts (xy 147.32 213.36) (xy 147.32 208.28)) (stroke (width 0) (type default))) (global_label "VM" (shape passive) (at 147.32 208.28 270.0) (fields_autoplaced yes) (effects (font (size 0.95 0.95)))) (wire (pts (xy 147.32 220.98) (xy 147.32 226.06)) (stroke (width 0) (type default))) (global_label "GND" (shape passive) (at 147.32 226.06 90.0) (fields_autoplaced yes) (effects (font (size 0.95 0.95)))) (symbol (lib_id "Device:C_Polarized") (at 147.32 217.17 0) (unit 1) (in_bom yes) (on_board yes) (dnp no) (property "Reference" "C100" (at 147.32 203.2 0) (effects (font (size 1 1)))) (property "Value" "100uF 6.3V polymer" (at 147.32 205.73999999999998 0) (effects (font (size 1 1)))) (property "Footprint" "Capacitor_Tantalum_SMD:CP_EIA-3528-21_Kemet-B" (at 147.32 217.17 0) (effects (font (size 1 1))) (hide yes)) (property "MPN" "T520B107M006ATE070" (at 147.32 217.17 0) (effects (font (size 1 1))) (hide yes)) (property "Manufacturer" "KEMET" (at 147.32 217.17 0) (effects (font (size 1 1))) (hide yes)) (property "Datasheet" "" (at 147.32 217.17 0) (effects (font (size 1 1))) (hide yes)) (pin "1") (pin "2")) (wire (pts (xy 243.84 213.36) (xy 243.84 208.28)) (stroke (width 0) (type default))) (global_label "VM" (shape passive) (at 243.84 208.28 270.0) (fields_autoplaced yes) (effects (font (size 0.95 0.95)))) (wire (pts (xy 243.84 220.98) (xy 243.84 226.06)) (stroke (width 0) (type default))) (global_label "GND" (shape passive) (at 243.84 226.06 90.0) (fields_autoplaced yes) (effects (font (size 0.95 0.95)))) (symbol (lib_id "Device:C_Polarized") (at 243.83999999999997 217.17 0) (unit 1) (in_bom yes) (on_board yes) (dnp no) (property "Reference" "C101" (at 243.83999999999997 203.2 0) (effects (font (size 1 1)))) (property "Value" "100uF 6.3V polymer" (at 243.83999999999997 205.73999999999998 0) (effects (font (size 1 1)))) (property "Footprint" "Capacitor_Tantalum_SMD:CP_EIA-3528-21_Kemet-B" (at 243.83999999999997 217.17 0) (effects (font (size 1 1))) (hide yes)) (property "MPN" "T520B107M006ATE070" (at 243.83999999999997 217.17 0) (effects (font (size 1 1))) (hide yes)) (property "Manufacturer" "KEMET" (at 243.83999999999997 217.17 0) (effects (font (size 1 1))) (hide yes)) (property "Datasheet" "" (at 243.83999999999997 217.17 0) (effects (font (size 1 1))) (hide yes)) (pin "1") (pin "2")) (wire (pts (xy 340.36 213.36) (xy 340.36 208.28)) (stroke (width 0) (type default))) (global_label "+3V3" (shape passive) (at 340.36 208.28 270.0) (fields_autoplaced yes) (effects (font (size 0.95 0.95)))) (wire (pts (xy 340.36 220.98) (xy 340.36 226.06)) (stroke (width 0) (type default))) (global_label "GND" (shape passive) (at 340.36 226.06 90.0) (fields_autoplaced yes) (effects (font (size 0.95 0.95)))) (symbol (lib_id "Device:C_Polarized") (at 340.36 217.17 0) (unit 1) (in_bom yes) (on_board yes) (dnp no) (property "Reference" "C102" (at 340.36 203.2 0) (effects (font (size 1 1)))) (property "Value" "100uF 6.3V logic bulk" (at 340.36 205.73999999999998 0) (effects (font (size 1 1)))) (property "Footprint" "Capacitor_Tantalum_SMD:CP_EIA-3528-21_Kemet-B" (at 340.36 217.17 0) (effects (font (size 1 1))) (hide yes)) (property "MPN" "T520B107M006ATE070" (at 340.36 217.17 0) (effects (font (size 1 1))) (hide yes)) (property "Manufacturer" "KEMET" (at 340.36 217.17 0) (effects (font (size 1 1))) (hide yes)) (property "Datasheet" "" (at 340.36 217.17 0) (effects (font (size 1 1))) (hide yes)) (pin "1") (pin "2")) (text "1S LiPo 3.1-4.2V; 4A continuous aggregate motor current, stall pulses separately qualified.\nQ1 reverse-polarity protection, F1 catastrophic fault backup; EXTERNAL protected pack required.\nTPS63001 fixed 3V3, forced PWM. SYS_IN diode OR cannot charge battery. No charger fitted." (at 20.32 266.7 0) (effects (font (size 1.0 1.0)) (justify left))) (embedded_fonts no))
